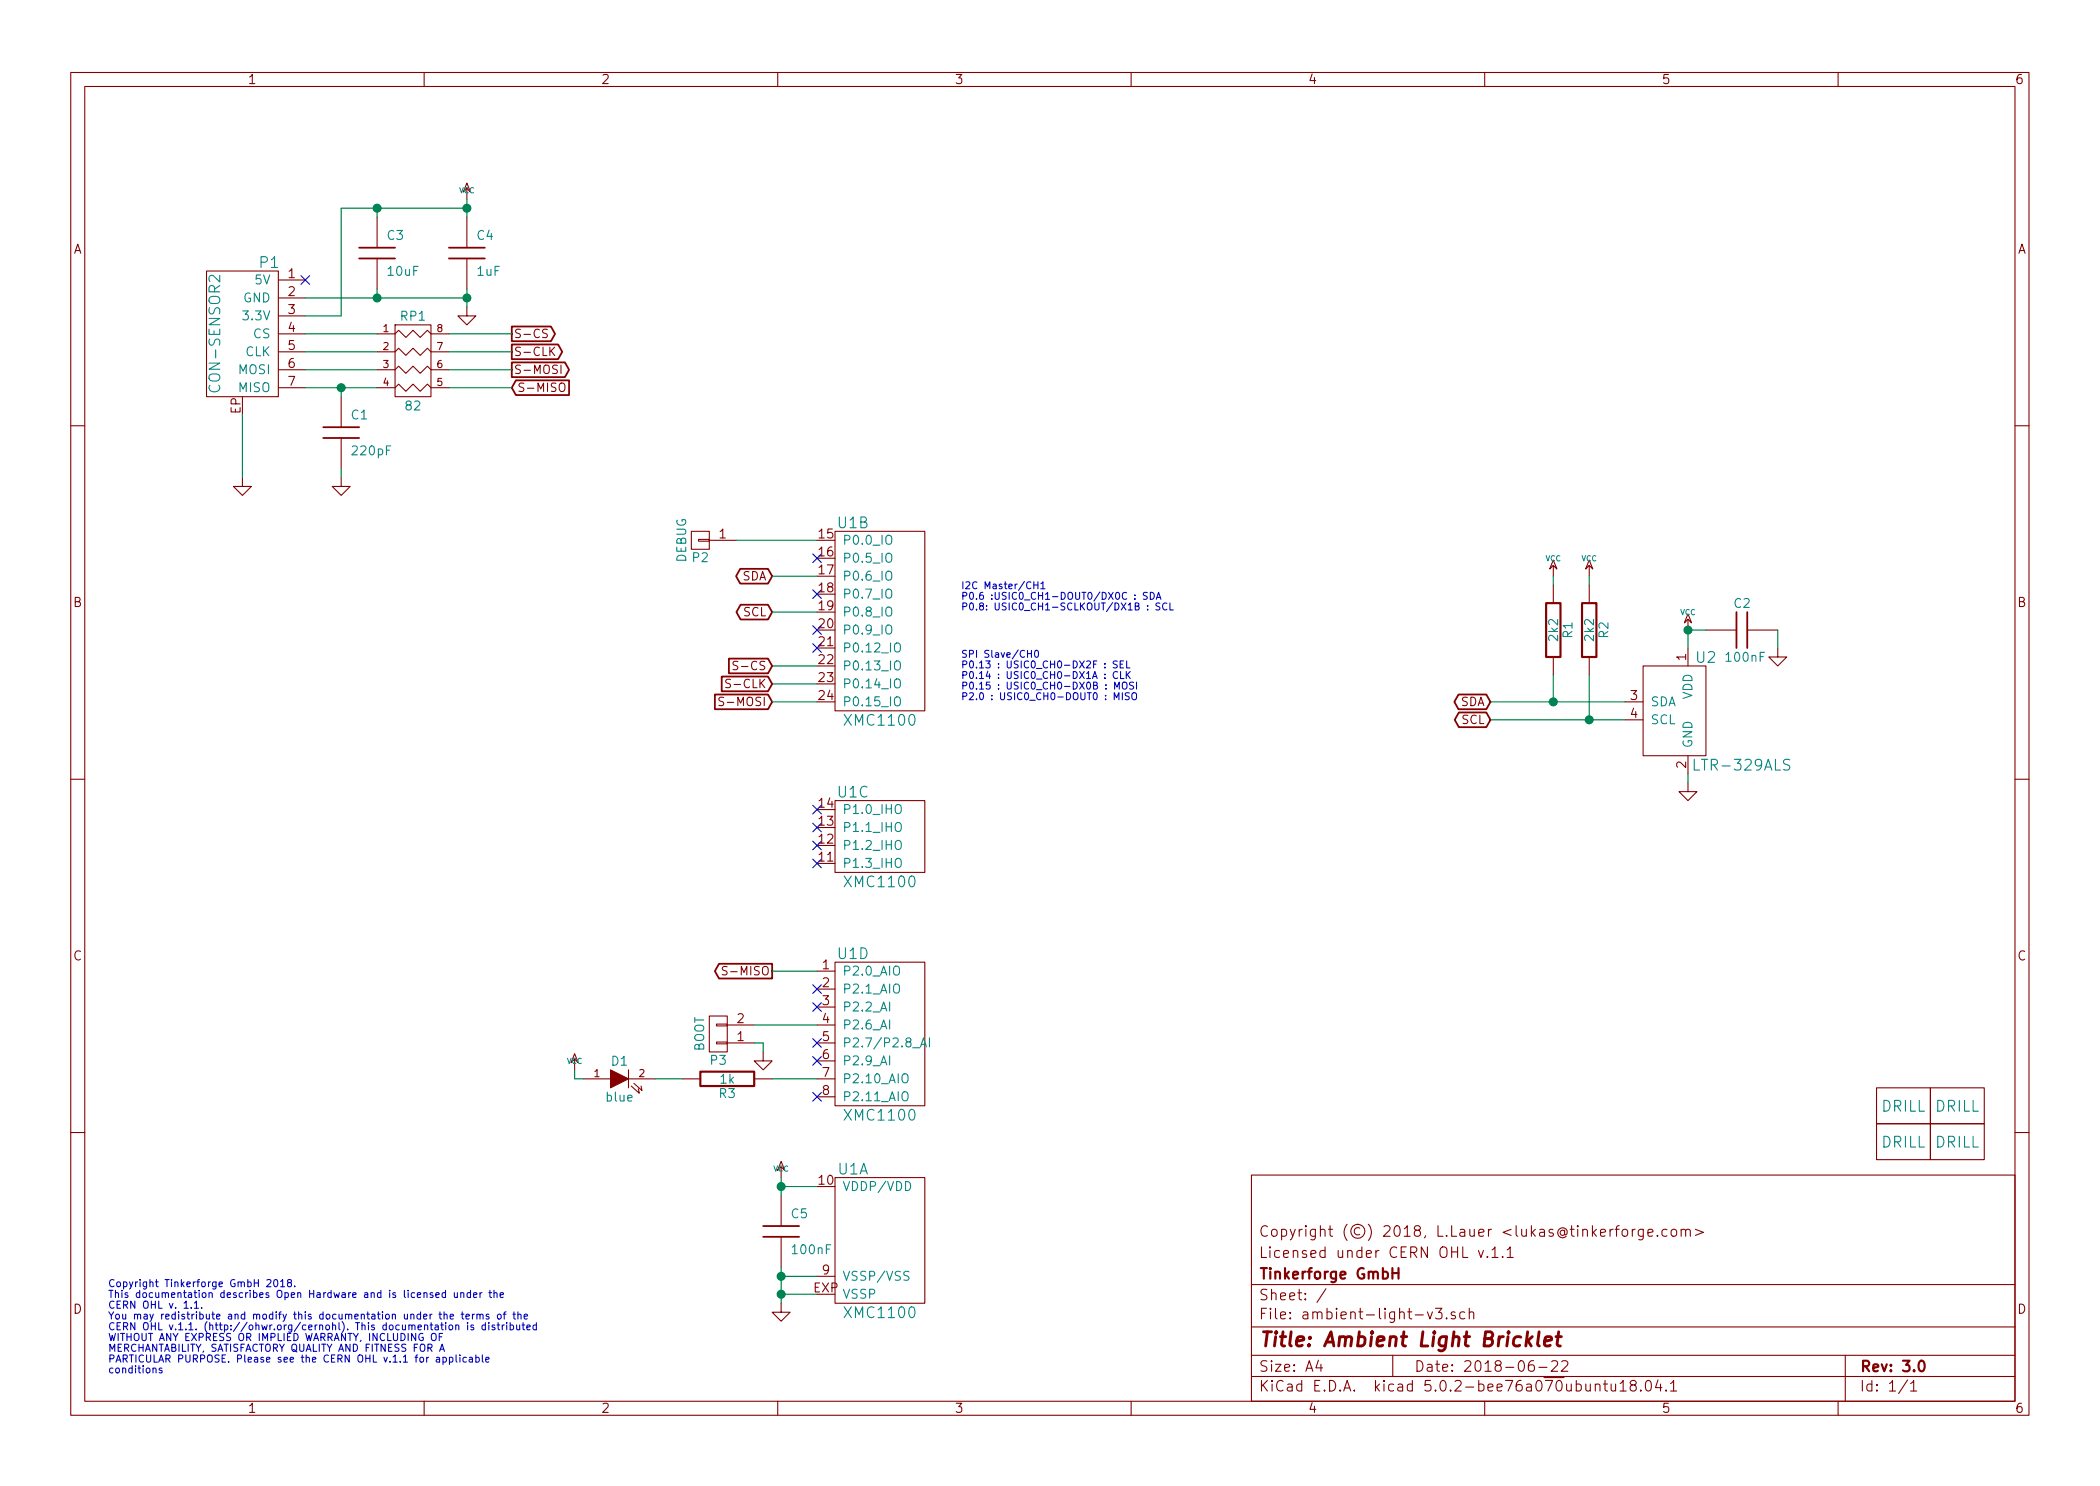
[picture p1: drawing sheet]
EESchema Schematic File Version 4
EELAYER 26 0
EELAYER END
$Descr A4 11693 8268
encoding utf-8
Sheet 1 1
Title "Ambient Light Bricklet"
Date "2018-06-22"
Rev "3.0"
Comp "Tinkerforge GmbH"
Comment1 "Licensed under CERN OHL v.1.1"
Comment2 "Copyright (©) 2018, L.Lauer <lukas@tinkerforge.com>"
Comment3 ""
Comment4 ""
$EndDescr
Text Notes 600  7650 0    40   ~ 0
Copyright Tinkerforge GmbH 2018.\nThis documentation describes Open Hardware and is licensed under the\nCERN OHL v. 1.1.\nYou may redistribute and modify this documentation under the terms of the\nCERN OHL v.1.1. (http://ohwr.org/cernohl). This documentation is distributed\nWITHOUT ANY EXPRESS OR IMPLIED WARRANTY, INCLUDING OF\nMERCHANTABILITY, SATISFACTORY QUALITY AND FITNESS FOR A\nPARTICULAR PURPOSE. Please see the CERN OHL v.1.1 for applicable\nconditions\n
$Comp
L tinkerforge:DRILL U4
U 1 1
P 10600 6350
F 0 "U4" H 10650 6400 60  0001 C CNN
F 1 "DRILL" H 10600 6350 60  0000 C CNN
F 2 "kicad-libraries:DRILL_NP" H 10600 6350 60  0001 C CNN
F 3 "" H 10600 6350 60  0001 C CNN
	1    10600 6350
	1    0    0    -1  
$EndComp
$Comp
L tinkerforge:DRILL U3
U 1 1
P 10600 6150
F 0 "U3" H 10650 6200 60  0001 C CNN
F 1 "DRILL" H 10600 6150 60  0000 C CNN
F 2 "kicad-libraries:DRILL_NP" H 10600 6150 60  0001 C CNN
F 3 "" H 10600 6150 60  0001 C CNN
	1    10600 6150
	1    0    0    -1  
$EndComp
$Comp
L tinkerforge:DRILL U5
U 1 1
P 10900 6150
F 0 "U5" H 10950 6200 60  0001 C CNN
F 1 "DRILL" H 10900 6150 60  0000 C CNN
F 2 "kicad-libraries:DRILL_NP" H 10900 6150 60  0001 C CNN
F 3 "" H 10900 6150 60  0001 C CNN
	1    10900 6150
	1    0    0    -1  
$EndComp
$Comp
L tinkerforge:DRILL U6
U 1 1
P 10900 6350
F 0 "U6" H 10950 6400 60  0001 C CNN
F 1 "DRILL" H 10900 6350 60  0000 C CNN
F 2 "kicad-libraries:DRILL_NP" H 10900 6350 60  0001 C CNN
F 3 "" H 10900 6350 60  0001 C CNN
	1    10900 6350
	1    0    0    -1  
$EndComp
$Comp
L tinkerforge:VCC #PWR01
U 1 1
P 2600 1100
F 0 "#PWR01" H 2600 1200 30  0001 C CNN
F 1 "VCC" H 2600 1150 30  0000 C CNN
F 2 "" H 2600 1100 60  0001 C CNN
F 3 "" H 2600 1100 60  0001 C CNN
	1    2600 1100
	1    0    0    -1  
$EndComp
$Comp
L tinkerforge:GND #PWR02
U 1 1
P 1900 2650
F 0 "#PWR02" H 1900 2650 30  0001 C CNN
F 1 "GND" H 1900 2580 30  0001 C CNN
F 2 "" H 1900 2650 60  0001 C CNN
F 3 "" H 1900 2650 60  0001 C CNN
	1    1900 2650
	1    0    0    -1  
$EndComp
$Comp
L tinkerforge:GND #PWR03
U 1 1
P 2600 1700
F 0 "#PWR03" H 2600 1700 30  0001 C CNN
F 1 "GND" H 2600 1630 30  0001 C CNN
F 2 "" H 2600 1700 60  0001 C CNN
F 3 "" H 2600 1700 60  0001 C CNN
	1    2600 1700
	1    0    0    -1  
$EndComp
$Comp
L tinkerforge:LTR-329ALS U2
U 1 1
P 9400 3950
F 0 "U2" H 9500 4250 60  0000 C CNN
F 1 "LTR-329ALS" H 9700 3650 60  0000 C CNN
F 2 "kicad-libraries:LTR-329ALS" H 9400 3950 60  0001 C CNN
F 3 "" H 9400 3950 60  0000 C CNN
	1    9400 3950
	1    0    0    -1  
$EndComp
$Comp
L tinkerforge:GND #PWR04
U 1 1
P 9400 4350
F 0 "#PWR04" H 9400 4350 30  0001 C CNN
F 1 "GND" H 9400 4280 30  0001 C CNN
F 2 "" H 9400 4350 60  0001 C CNN
F 3 "" H 9400 4350 60  0001 C CNN
	1    9400 4350
	1    0    0    -1  
$EndComp
$Comp
L tinkerforge:VCC #PWR05
U 1 1
P 9400 3500
F 0 "#PWR05" H 9400 3600 30  0001 C CNN
F 1 "VCC" H 9400 3600 30  0000 C CNN
F 2 "" H 9400 3500 60  0001 C CNN
F 3 "" H 9400 3500 60  0001 C CNN
	1    9400 3500
	1    0    0    -1  
$EndComp
$Comp
L tinkerforge:C C2
U 1 1
P 9700 3500
F 0 "C2" V 9550 3450 50  0000 L CNN
F 1 "100nF" V 9850 3400 50  0000 L CNN
F 2 "kicad-libraries:C0603F" H 9700 3500 60  0001 C CNN
F 3 "" H 9700 3500 60  0001 C CNN
	1    9700 3500
	0    1    1    0   
$EndComp
$Comp
L tinkerforge:GND #PWR06
U 1 1
P 9900 3600
F 0 "#PWR06" H 9900 3600 30  0001 C CNN
F 1 "GND" H 9900 3530 30  0001 C CNN
F 2 "" H 9900 3600 60  0001 C CNN
F 3 "" H 9900 3600 60  0001 C CNN
	1    9900 3600
	1    0    0    -1  
$EndComp
Wire Wire Line
	9400 3500 9500 3500
Wire Wire Line
	9400 3500 9400 3600
Wire Wire Line
	9900 3500 9900 3600
Wire Wire Line
	9400 4350 9400 4300
Connection ~ 9400 3500
Wire Wire Line
	8300 3900 8650 3900
Wire Wire Line
	8300 4000 8850 4000
$Comp
L tinkerforge:R R1
U 1 1
P 8650 3500
F 0 "R1" V 8730 3500 50  0000 C CNN
F 1 "2k2" V 8650 3500 50  0000 C CNN
F 2 "kicad-libraries:R0603F" H 8650 3500 60  0001 C CNN
F 3 "" H 8650 3500 60  0000 C CNN
	1    8650 3500
	1    0    0    -1  
$EndComp
$Comp
L tinkerforge:R R2
U 1 1
P 8850 3500
F 0 "R2" V 8930 3500 50  0000 C CNN
F 1 "2k2" V 8850 3500 50  0000 C CNN
F 2 "kicad-libraries:R0603F" H 8850 3500 60  0001 C CNN
F 3 "" H 8850 3500 60  0000 C CNN
	1    8850 3500
	1    0    0    -1  
$EndComp
$Comp
L tinkerforge:VCC #PWR07
U 1 1
P 8650 3200
F 0 "#PWR07" H 8650 3300 30  0001 C CNN
F 1 "VCC" H 8650 3300 30  0000 C CNN
F 2 "" H 8650 3200 60  0001 C CNN
F 3 "" H 8650 3200 60  0001 C CNN
	1    8650 3200
	1    0    0    -1  
$EndComp
Wire Wire Line
	8650 3200 8650 3250
$Comp
L tinkerforge:VCC #PWR08
U 1 1
P 8850 3200
F 0 "#PWR08" H 8850 3300 30  0001 C CNN
F 1 "VCC" H 8850 3300 30  0000 C CNN
F 2 "" H 8850 3200 60  0001 C CNN
F 3 "" H 8850 3200 60  0001 C CNN
	1    8850 3200
	1    0    0    -1  
$EndComp
Wire Wire Line
	8850 3200 8850 3250
Wire Wire Line
	8650 3750 8650 3900
Connection ~ 8650 3900
Wire Wire Line
	8850 3750 8850 4000
Connection ~ 8850 4000
$Comp
L tinkerforge:CON-SENSOR2 P1
U 1 1
P 1350 1850
F 0 "P1" H 1200 2250 60  0000 C CNN
F 1 "CON-SENSOR2" V 1500 1850 60  0000 C CNN
F 2 "kicad-libraries:CON-SENSOR2" H 1450 1700 60  0001 C CNN
F 3 "" H 1450 1700 60  0000 C CNN
	1    1350 1850
	-1   0    0    -1  
$EndComp
$Comp
L tinkerforge:C C3
U 1 1
P 2100 1400
F 0 "C3" H 2150 1500 50  0000 L CNN
F 1 "10uF" H 2150 1300 50  0000 L CNN
F 2 "C0805" H 2100 1400 60  0001 C CNN
F 3 "" H 2100 1400 60  0000 C CNN
	1    2100 1400
	1    0    0    -1  
$EndComp
$Comp
L tinkerforge:C C4
U 1 1
P 2600 1400
F 0 "C4" H 2650 1500 50  0000 L CNN
F 1 "1uF" H 2650 1300 50  0000 L CNN
F 2 "C0603F" H 2600 1400 60  0001 C CNN
F 3 "" H 2600 1400 60  0000 C CNN
	1    2600 1400
	1    0    0    -1  
$EndComp
$Comp
L tinkerforge:R_PACK4 RP1
U 1 1
P 2300 2200
F 0 "RP1" H 2300 2650 50  0000 C CNN
F 1 "82" H 2300 2150 50  0000 C CNN
F 2 "4X0402" H 2300 2200 50  0001 C CNN
F 3 "" H 2300 2200 50  0000 C CNN
	1    2300 2200
	1    0    0    -1  
$EndComp
$Comp
L tinkerforge:C C1
U 1 1
P 1900 2400
F 0 "C1" H 1950 2500 50  0000 L CNN
F 1 "220pF" H 1950 2300 50  0000 L CNN
F 2 "C0402F" H 1900 2400 60  0001 C CNN
F 3 "" H 1900 2400 60  0000 C CNN
	1    1900 2400
	1    0    0    -1  
$EndComp
$Comp
L tinkerforge:GND #PWR09
U 1 1
P 1350 2650
F 0 "#PWR09" H 1350 2650 30  0001 C CNN
F 1 "GND" H 1350 2580 30  0001 C CNN
F 2 "" H 1350 2650 60  0001 C CNN
F 3 "" H 1350 2650 60  0001 C CNN
	1    1350 2650
	1    0    0    -1  
$EndComp
Text GLabel 2850 1850 2    47   Output ~ 0
S-CS
Text GLabel 2850 1950 2    47   Output ~ 0
S-CLK
Text GLabel 2850 2050 2    47   Output ~ 0
S-MOSI
Text GLabel 2850 2150 2    47   Input ~ 0
S-MISO
Wire Wire Line
	1350 2650 1350 2300
Wire Wire Line
	1900 2650 1900 2600
Wire Wire Line
	1700 2150 1900 2150
Wire Wire Line
	1700 2050 2100 2050
Wire Wire Line
	1700 1950 2100 1950
Wire Wire Line
	2100 1850 1700 1850
Wire Wire Line
	2500 1850 2850 1850
Wire Wire Line
	2850 1950 2500 1950
Wire Wire Line
	2500 2050 2850 2050
Wire Wire Line
	2850 2150 2500 2150
Wire Wire Line
	1900 2200 1900 2150
Connection ~ 1900 2150
Wire Wire Line
	1700 1750 1900 1750
Wire Wire Line
	1900 1750 1900 1150
Wire Wire Line
	1900 1150 2100 1150
Wire Wire Line
	2600 1100 2600 1150
Connection ~ 2600 1150
Wire Wire Line
	2100 1200 2100 1150
Connection ~ 2100 1150
Wire Wire Line
	1700 1650 2100 1650
Wire Wire Line
	2600 1600 2600 1650
Connection ~ 2600 1650
Wire Wire Line
	2100 1600 2100 1650
Connection ~ 2100 1650
NoConn ~ 1700 1550
$Comp
L tinkerforge:XMC1XXX24 U1
U 1 1
P 4900 6900
F 0 "U1" H 4750 7300 60  0000 C CNN
F 1 "XMC1100" H 4900 6500 60  0000 C CNN
F 2 "kicad-libraries:QFN24-4x4mm-0.5mm" H 5050 7650 60  0001 C CNN
F 3 "" H 5050 7650 60  0000 C CNN
	1    4900 6900
	1    0    0    -1  
$EndComp
$Comp
L tinkerforge:XMC1XXX24 U1
U 2 1
P 4900 3450
F 0 "U1" H 4750 4000 60  0000 C CNN
F 1 "XMC1100" H 4900 2900 60  0000 C CNN
F 2 "kicad-libraries:QFN24-4x4mm-0.5mm" H 5050 4200 60  0001 C CNN
F 3 "" H 5050 4200 60  0000 C CNN
	2    4900 3450
	1    0    0    -1  
$EndComp
$Comp
L tinkerforge:XMC1XXX24 U1
U 3 1
P 4900 4650
F 0 "U1" H 4750 4900 60  0000 C CNN
F 1 "XMC1100" H 4900 4400 60  0000 C CNN
F 2 "kicad-libraries:QFN24-4x4mm-0.5mm" H 5050 5400 60  0001 C CNN
F 3 "" H 5050 5400 60  0000 C CNN
	3    4900 4650
	1    0    0    -1  
$EndComp
$Comp
L tinkerforge:XMC1XXX24 U1
U 4 1
P 4900 5750
F 0 "U1" H 4750 6200 60  0000 C CNN
F 1 "XMC1100" H 4900 5300 60  0000 C CNN
F 2 "kicad-libraries:QFN24-4x4mm-0.5mm" H 5050 6500 60  0001 C CNN
F 3 "" H 5050 6500 60  0000 C CNN
	4    4900 5750
	1    0    0    -1  
$EndComp
$Comp
L tinkerforge:C C5
U 1 1
P 4350 6850
F 0 "C5" H 4400 6950 50  0000 L CNN
F 1 "100nF" H 4400 6750 50  0000 L CNN
F 2 "C0603F" H 4350 6850 60  0001 C CNN
F 3 "" H 4350 6850 60  0000 C CNN
	1    4350 6850
	1    0    0    -1  
$EndComp
$Comp
L tinkerforge:VCC #PWR010
U 1 1
P 4350 6550
F 0 "#PWR010" H 4350 6650 30  0001 C CNN
F 1 "VCC" H 4350 6600 30  0000 C CNN
F 2 "" H 4350 6550 60  0001 C CNN
F 3 "" H 4350 6550 60  0001 C CNN
	1    4350 6550
	1    0    0    -1  
$EndComp
$Comp
L tinkerforge:GND #PWR011
U 1 1
P 4350 7250
F 0 "#PWR011" H 4350 7250 30  0001 C CNN
F 1 "GND" H 4350 7180 30  0001 C CNN
F 2 "" H 4350 7250 60  0001 C CNN
F 3 "" H 4350 7250 60  0001 C CNN
	1    4350 7250
	1    0    0    -1  
$EndComp
Wire Wire Line
	4350 6650 4350 6600
Wire Wire Line
	4350 6600 4550 6600
Connection ~ 4350 6600
Wire Wire Line
	4350 7050 4350 7100
Wire Wire Line
	4550 7100 4350 7100
Connection ~ 4350 7100
Wire Wire Line
	4550 7200 4350 7200
Connection ~ 4350 7200
NoConn ~ 4550 4800
NoConn ~ 4550 4700
NoConn ~ 4550 4600
NoConn ~ 4550 4500
Text GLabel 8300 3900 0    47   BiDi ~ 0
SDA
Text GLabel 8300 4000 0    47   BiDi ~ 0
SCL
Text GLabel 4300 3200 0    47   BiDi ~ 0
SDA
Text GLabel 4300 3400 0    47   BiDi ~ 0
SCL
$Comp
L tinkerforge:CONN_01X01 P2
U 1 1
P 3900 3000
F 0 "P2" H 3900 3100 50  0000 C CNN
F 1 "DEBUG" V 4000 3000 50  0000 C CNN
F 2 "kicad-libraries:DEBUG_PAD" H 3900 3000 50  0001 C CNN
F 3 "" H 3900 3000 50  0000 C CNN
	1    3900 3000
	-1   0    0    1   
$EndComp
Text GLabel 4300 3700 0    47   Input ~ 0
S-CS
Text GLabel 4300 3800 0    47   Input ~ 0
S-CLK
Text GLabel 4300 3900 0    47   Input ~ 0
S-MOSI
Text GLabel 4300 5400 0    47   Output ~ 0
S-MISO
Text Notes 5350 3400 0    39   ~ 0
I2C Master/CH1\nP0.6 :USIC0_CH1-DOUT0/DX0C : SDA\nP0.8: USIC0_CH1-SCLKOUT/DX1B : SCL
Text Notes 5350 3900 0    39   ~ 0
SPI Slave/CH0\nP0.13 : USIC0_CH0-DX2F : SEL\nP0.14 : USIC0_CH0-DX1A : CLK\nP0.15 : USIC0_CH0-DX0B : MOSI\nP2.0 : USIC0_CH0-DOUT0 : MISO
Wire Wire Line
	4550 3000 4100 3000
Wire Wire Line
	4300 3200 4550 3200
Wire Wire Line
	4550 3400 4300 3400
Wire Wire Line
	4300 3700 4550 3700
Wire Wire Line
	4550 3800 4300 3800
Wire Wire Line
	4300 3900 4550 3900
NoConn ~ 4550 3600
NoConn ~ 4550 3500
NoConn ~ 4550 3300
NoConn ~ 4550 3100
NoConn ~ 4550 5500
NoConn ~ 4550 5600
NoConn ~ 4550 5800
NoConn ~ 4550 5900
NoConn ~ 4550 6100
$Comp
L tinkerforge:CONN_01X02 P3
U 1 1
P 4000 5750
F 0 "P3" H 4000 5900 50  0000 C CNN
F 1 "BOOT" V 4100 5750 50  0000 C CNN
F 2 "kicad-libraries:SolderJumper" H 4000 5750 50  0001 C CNN
F 3 "" H 4000 5750 50  0000 C CNN
	1    4000 5750
	-1   0    0    1   
$EndComp
$Comp
L tinkerforge:GND #PWR012
U 1 1
P 4250 5850
F 0 "#PWR012" H 4250 5850 30  0001 C CNN
F 1 "GND" H 4250 5780 30  0001 C CNN
F 2 "" H 4250 5850 60  0001 C CNN
F 3 "" H 4250 5850 60  0001 C CNN
	1    4250 5850
	1    0    0    -1  
$EndComp
$Comp
L tinkerforge:R R3
U 1 1
P 4050 6000
F 0 "R3" V 4130 6000 50  0000 C CNN
F 1 "1k" V 4050 6000 50  0000 C CNN
F 2 "kicad-libraries:R0603F" H 4050 6000 60  0001 C CNN
F 3 "" H 4050 6000 60  0000 C CNN
	1    4050 6000
	0    1    1    0   
$EndComp
$Comp
L tinkerforge:LED D1
U 1 1
P 3450 6000
F 0 "D1" H 3450 6100 50  0000 C CNN
F 1 "blue" H 3450 5900 50  0000 C CNN
F 2 "D0603F" H 3450 6000 50  0001 C CNN
F 3 "" H 3450 6000 50  0000 C CNN
	1    3450 6000
	1    0    0    -1  
$EndComp
$Comp
L tinkerforge:VCC #PWR013
U 1 1
P 3200 5950
F 0 "#PWR013" H 3200 6050 30  0001 C CNN
F 1 "VCC" H 3200 6000 30  0000 C CNN
F 2 "" H 3200 5950 60  0001 C CNN
F 3 "" H 3200 5950 60  0001 C CNN
	1    3200 5950
	1    0    0    -1  
$EndComp
Wire Wire Line
	4300 5400 4550 5400
Wire Wire Line
	4550 5700 4200 5700
Wire Wire Line
	4200 5800 4250 5800
Wire Wire Line
	4250 5800 4250 5850
Wire Wire Line
	4550 6000 4300 6000
Wire Wire Line
	3800 6000 3650 6000
Wire Wire Line
	3250 6000 3200 6000
Wire Wire Line
	3200 6000 3200 5950
Wire Wire Line
	8650 3900 9050 3900
Wire Wire Line
	8850 4000 9050 4000
Wire Wire Line
	1900 2150 2100 2150
Wire Wire Line
	2600 1150 2600 1200
Wire Wire Line
	2100 1150 2600 1150
Wire Wire Line
	2600 1650 2600 1700
Wire Wire Line
	2100 1650 2600 1650
Wire Wire Line
	4350 6600 4350 6550
Wire Wire Line
	4350 7100 4350 7200
Wire Wire Line
	4350 7200 4350 7250
$EndSCHEMATC
